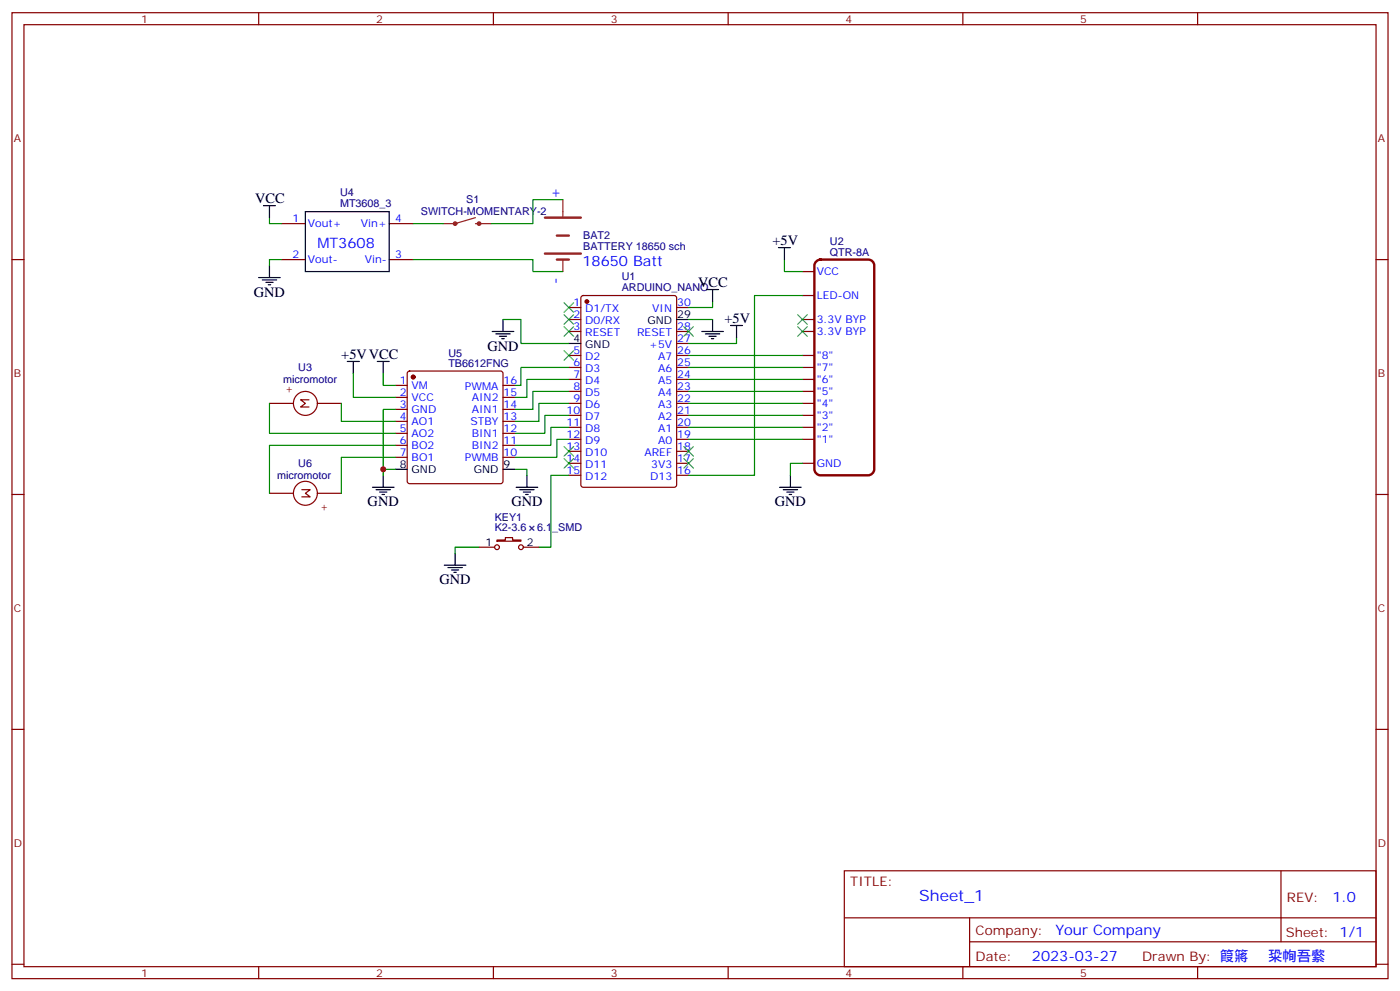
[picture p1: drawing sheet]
<svg xmlns="http://www.w3.org/2000/svg" width="412mm" height="292mm" viewBox="0 0 412 292" stroke-linecap="round" stroke-linejoin="round" font-family="sans-serif">
<g fill="none" stroke="#870000" stroke-width=".35">
<path d="M3.5 3.7h405.4v284.4h-405.4zM7.1 7.3h398.2v277.3h-398.2zM76.2 3.7v3.6M145.3 3.7v3.6M214.5 3.7v3.6M283.6 3.7v3.6M352.8 3.7v3.6M3.5 76.4h3.6M82.9 76.4h7.1M82.9 65.8h7.1M114.7 76.4h7M114.7 65.8h7"/>
<path d="M236.4 79.9h3.5M405.3 76.4h3.6M167.6 90.5h3.5M167.6 94.1h3.5M167.6 97.6h3.5M171.3 87.2l.5-.2h26.8l.7 .4v55.3l-.4 .7h-27.1l-.6-.4-.1-55.3zM199.3 90.5h3.5M199.3 97.6h3.5M236.4 94.1h3.5M236.4 97.6h3.5M236.4 87h3.5M79.4 118.7h7"/>
<path d="M91 117.7h-2.5l1.5 1-1.5 1.1h2.5M93.5 118.7h7M116.4 113.5h3.5M116.4 117h3.5M120.2 109.4l.4-.2h26.9l.5 .2 .2 .5v31.8l-.3 .5-.4 .2h-26.9l-.4-.3-.3-.4v-31.8zM148.2 113.5h3.5M148.2 117h3.5M167.6 104.6h3.5M167.6 108.2h3.5M167.6 111.7h3.5M167.6 115.2h3.5M167.6 118.7h3.5"/>
<path d="M199.3 104.6h3.5M199.3 108.2h3.5M199.3 111.7h3.5M199.3 115.2h3.5M199.3 118.7h3.5M199.3 101.1h3.5M236.4 104.6h3.5M236.4 108.2h3.5M236.4 111.7h3.5M236.4 115.2h3.5M236.4 118.7h3.5M116.4 120.5h3.5"/>
<path d="M116.4 124h3.5M116.4 127.6h3.5M116.4 131.1h3.5M116.4 134.6h3.5M148.2 120.5h3.5M148.2 124h3.5M148.2 127.6h3.5M148.2 131.1h3.5M148.2 134.6h3.5M167.6 122.3h3.5M167.6 125.8h3.5M167.6 129.3h3.5"/>
<path d="M167.6 132.9h3.5M167.6 136.4h3.5M167.6 139.9h3.5M199.3 122.3h3.5M199.3 125.8h3.5M199.3 129.3h3.5M199.3 132.9h3.5M199.3 136.4h3.5M199.3 139.9h3.5M236.4 122.3h3.5M236.4 125.8h3.5M236.4 129.3h3.5"/>
<path d="M236.4 136.4h3.5M3.5 145.6h3.6M79.4 145.2h7M88.9 144.1h2.5l-1.4 1.1 1.4 1.1h-2.5M93.5 145.2h7M146.4 159h2.5v-.7h2.1v.7h2.5v.3h-7.1zM405.3 145.6h3.6M141.1 161.1h4.6M154.2 161.1h4.5M3.5 214.7h3.6M405.3 214.7h3.6M248.7 256.3h156.6v28.3h-156.6z"/>
<path d="M377.3 256.4v20.8M248.7 270.2h156.5M285.6 277.2h119.6M285.6 270.2v14.1M3.5 283.8h3.6M76.2 284.6v3.5M145.3 284.6v3.5M214.5 284.6v3.5M283.6 284.6v3.5M352.8 284.6v3.5M405.3 283.8h3.6"/>
<circle cx="90" cy="118.7" r="3.5"/>
<circle cx="90" cy="145.2" r="3.5"/>
<circle cx="146.4" cy="161.1" r=".71"/>
<circle cx="153.5" cy="161.1" r=".71"/>
</g>
<g fill="#870000" stroke="#870000" stroke-width=".35">
<circle cx="172.9" cy="88.8" r=".53"/>
<circle cx="121.7" cy="111" r=".53"/>
</g>
<g fill="none" stroke="#000" stroke-width=".35">
<path d="M77.6 60.5h3.5M79.4 60.5v3.6M79.4 78.2v3.5M90 62.3h24.7v17.6h-24.7zM229.3 72.9h3.5M231.1 72.9v3.5M76.2 81.7h6.3M77.3 82.4h4.2M78.3 83.1h2.1M79 83.8h.7M145 97.6h6.3M146 98.3h4.3"/>
<path d="M147.1 99h2.1M147.8 99.7h.7M148.2 94.1v3.5M199.3 94.1h3.5M206.7 97.6h6.4M207.8 98.3h4.2M208.1 85.2h3.6M208.8 99h2.2M209.5 99.7h.8M209.9 85.2v3.6M209.9 94.1v3.5M215.2 95.8h3.5"/>
<path d="M217 95.8v3.5M102.3 106.4h3.5M104.1 106.4v3.5M111.1 106.4h3.6M112.9 106.4v3.5M167.6 101.1h3.5M112.9 139.9v3.5M116.4 138.1h3.5M148.2 138.1h3.5M155.2 139.9v3.5M232.8 139.9v3.5M109.7 143.4h6.4"/>
<path d="M110.8 144.1h4.2M111.8 144.9h2.1M112.5 145.6h.7M152 143.4h6.4M153.1 144.1h4.2M154.2 144.9h2.1M154.9 145.6h.7M229.7 143.4h6.3M230.7 144.1h4.2M231.8 144.9h2.1M232.5 145.6h.7M130.9 166.4h6.3"/>
<path d="M131.9 167.1h4.3M133 167.8h2.1M133.7 168.5h.7M134.1 162.8v3.6"/>
</g>
<path d="M240.5 76.9l1.2-.5h14.1a1.76 1.76 0 0 1 1.7 1.8v59.9a1.89 1.89 0 0 1-1.7 1.8h-14.1a1.89 1.89 0 0 1-1.8-1.8v-59.9z" fill="none" stroke="#870000" stroke-width=".71"/>
<g fill="none" stroke="#8c2424" stroke-width=".71">
<path d="M160.5 74.6h10.6M160.5 64.1h10.6M164 69.4h3.6M164 76.4h3.6"/>
<circle cx="134.1" cy="65.8" r=".35"/>
<circle cx="141.1" cy="65.8" r=".35"/>
</g>
<path d="M165.8 58.8v4.9M140.1 64.1l-6 1.7h-3.6M140.1 65.8h4.5M165.8 76.4v3.5" fill="none" stroke="#8c2424" stroke-width=".35"/>
<g fill="none" stroke="#008700" stroke-width=".35">
<path d="M165.8 58.8h-8.8v7h-12.4M79.4 64.1v1.7h3.5M82.9 76.4h-3.5v1.8M121.7 76.4h35.3v3.5h8.8M121.7 65.8h8.8M231.1 76.4v3.5h5.3M148.2 94.1h5.3v7h14.1M202.8 94.1h7.1M209.9 88.8v1.7h-7.1M217 99.3v1.8h-14.2M236.4 87h-14.2v52.9h-19.4M79.4 118.7v8.9h37"/>
<path d="M100.5 118.7v5.3h15.9M104.1 109.9v7.1h12.3M112.9 109.9v3.6h3.5M167.6 108.2h-14.1v5.3h-1.8M167.6 111.7h-12.4v5.3h-3.5M167.6 115.2h-10.6v5.3h-5.3M167.6 118.7h-8.9v5.3h-7M202.8 118.7h33.6M202.8 115.2h33.6M202.8 111.7h33.6M202.8 108.2h33.6M202.8 104.6h33.6"/>
<path d="M116.4 138.1h-3.5v1.8M116.4 120.5h-3.5v17.6M116.4 134.6h-15.9v10.6M116.4 131.1h-37v14.1M151.7 138.1h3.5v1.8M167.6 122.3h-7.1v5.3h-8.8M167.6 125.8h-5.3v5.3h-10.6M167.6 129.3h-3.6v5.3h-12.3M167.6 139.9h-5.3v21.2h-3.6M202.8 129.3h33.6M202.8 125.8h33.6M202.8 122.3h33.6"/>
<path d="M236.4 136.4h-3.6v3.5M141.1 161.1h-7v1.7"/>
</g>
<g fill="none" stroke="#3c3" stroke-width=".35">
<path d="M166.2 96.2l2.8 2.8M166.2 92.6l2.8 2.9M166.2 89.1l2.8 2.8M169 92.6l-2.8 2.9M169 89.1l-2.8 2.8M169 96.2l-2.8 2.8M201.4 96.2l2.9 2.8M204.3 96.2l-2.9 2.8M234.9 92.6l2.9 2.9M234.9 96.2l2.9 2.8M237.8 92.6l-2.9 2.9M237.8 96.2l-2.9 2.8"/>
<path d="M166.2 103.2l2.8 2.8M169 103.2l-2.8 2.8M166.2 131.4l2.8 2.9M166.2 135l2.8 2.8M169 131.4l-2.8 2.9M169 135l-2.8 2.8M201.4 135l2.9 2.8M201.4 131.4l2.9 2.9M204.3 135l-2.9 2.8M204.3 131.4l-2.9 2.9"/>
</g>
<circle cx="112.9" cy="138.1" r=".88" fill="#c00"/>
<text font-size="4.6" fill="#00f" x="270.8" y="265.4">Sheet_1</text>
<g font-size="4.2">
<text x="75.1" y="59.8">VCC</text>
<text x="227.5" y="72.2">+5V</text>
<text x="74.8" y="87.3">GND</text>
<text x="205.7" y="84.5">VCC</text>
<text x="213.4" y="95.1">+5V</text>
<text x="100.5" y="105.7">+5VVCC</text>
<text x="143.6" y="103.2">GND</text>
<text x="108.3" y="149.1">GND</text>
<text x="150.6" y="149.1">GND</text>
<text x="228.2" y="149.1">GND</text>
<text x="129.5" y="172">GND</text>
</g>
<g font-size="4.2" fill="#00f">
<text x="164.9" y="58.7" transform="rotate(-90 164.9 58.7)">+</text>
<text x="93.5" y="72.9">MT3608</text>
<text x="164.9" y="83.6" transform="rotate(-90 164.9 83.6)">-</text>
<text x="171.6" y="78.2">18650 Batt</text>
<text x="392.5" y="265.6">1.0</text>
<text x="310.9" y="275.2">Your Company</text>
<text x="304" y="283">2023-03-27</text>
</g>
<g font-size="3.9" fill="#800">
<text x="250.5" y="260.9">TITLE:</text>
<text x="379.1" y="265.6">REV:</text>
<text x="287.4" y="275.1">Company:</text>
<text x="378.7" y="275.7">Sheet: 1/1</text>
<text x="287.4" y="282.8">Date:</text>
<text x="336.4" y="282.9">Drawn By: 䈔䉃с 䊄㡄吾䌠</text>
</g>
<g font-size="3.2" fill="#800">
<text x="41.6" y="6.7">1</text>
<text x="110.8" y="6.7">2</text>
<text x="179.9" y="6.7">3</text>
<text x="249.1" y="6.7">4</text>
<text x="318.2" y="6.7">5</text>
<text x="4.1" y="41.8">A</text>
<text x="405.9" y="41.8">A</text>
<text x="4.1" y="111">B</text>
<text x="405.9" y="111">B</text>
<text x="86.1" y="115.9" transform="rotate(-90 86.1 115.9)">+</text>
<text x="96.4" y="150.7" transform="rotate(-90 96.4 150.7)">+</text>
<text x="4.1" y="180.1">C</text>
<text x="405.9" y="180.1">C</text>
<text x="4.1" y="249.3">D</text>
<text x="405.9" y="249.3">D</text>
<text x="41.6" y="287.5">1</text>
<text x="110.8" y="287.5">2</text>
<text x="179.9" y="287.5">3</text>
<text x="249.1" y="287.5">4</text>
<text x="318.2" y="287.5">5</text>
</g>
<g font-size="3.2" fill="#000080">
<text x="100.2" y="57.8">U4</text>
<text x="137.3" y="59.9">S1</text>
<text x="100.2" y="61">MT3608_3</text>
<text x="124" y="63.4">SWITCH-MOMENTARY-2</text>
<text x="171.8" y="70.5">BAT2</text>
<text x="171.8" y="73.7">BATTERY 18650 sch</text>
<text x="244.5" y="75.4">QTR-8A</text>
<text x="244.5" y="72.1">U2</text>
<text x="183.2" y="82.5">U1</text>
<text x="183.2" y="85.7">ARDUINO_NANO</text>
<text x="132.1" y="104.9">U5</text>
<text x="83.4" y="112.8">micromotor</text>
<text x="87.9" y="109.3">U3</text>
<text x="132.1" y="108.2">TB6612FNG</text>
<text x="87.9" y="137.4">U6</text>
<text x="81.6" y="141">micromotor</text>
<text x="145.7" y="153.2">KEY1</text>
<text x="145.7" y="156.4">K2-3.6</text>
<text x="158.3" y="156.4">6.1_SMD</text>
</g>
<g font-size="3.2" fill="#00f">
<text x="86.2" y="65.5">1</text>
<text x="116.4" y="65.5">4</text>
<text x="90.7" y="66.9">Vout+</text>
<text x="106.3" y="66.9">Vin+</text>
<text x="86.2" y="76.1">2</text>
<text x="90.7" y="77.5">Vout-</text>
<text x="107.5" y="77.5">Vin-</text>
<text x="116.4" y="76.1">3</text>
<text x="240.6" y="81">VCC</text>
<text x="240.6" y="88.1">LED-ON</text>
<text x="168.9" y="90.2">1</text>
<text x="168.9" y="93.7">2</text>
<text x="172.4" y="91.9">D1/TX</text>
<text x="172.4" y="95.5">D0/RX</text>
<text x="192.1" y="91.9">VIN</text>
<text x="199.5" y="90.2">30</text>
<text x="240.6" y="95.1">3.3V BYP</text>
<text x="168.9" y="97.2">3</text>
<text x="172.4" y="99">RESET</text>
<text x="187.7" y="99">RESET</text>
<text x="199.5" y="100.8">27</text>
<text x="199.5" y="97.2">28</text>
<text x="240.6" y="98.6">3.3V BYP</text>
<text x="168.9" y="104.3">5</text>
<text x="168.9" y="107.8">6</text>
<text x="172.4" y="106">D2</text>
<text x="191.2" y="102.5">+5V</text>
<text x="193.8" y="106">A7</text>
<text x="199.5" y="107.8">25</text>
<text x="199.5" y="104.3">26</text>
<text x="240.6" y="105.7">&quot;8&quot;</text>
<text x="117.8" y="113.1">1</text>
<text x="148.3" y="113.1">16</text>
<text x="168.9" y="111.3">7</text>
<text x="172.4" y="109.6">D3</text>
<text x="172.4" y="113.1">D4</text>
<text x="193.8" y="113.1">A5</text>
<text x="193.8" y="109.6">A6</text>
<text x="199.5" y="111.3">24</text>
<text x="240.6" y="112.7">&quot;6&quot;</text>
<text x="240.6" y="109.2">&quot;7&quot;</text>
<text x="117.8" y="116.6">2</text>
<text x="121.2" y="114.5">VM</text>
<text x="121.2" y="118">VCC</text>
<text x="137" y="114.9">PWMA</text>
<text x="139" y="118">AIN2</text>
<text x="148.3" y="116.6">15</text>
<text x="168.9" y="114.9">8</text>
<text x="168.9" y="118.4">9</text>
<text x="172.4" y="116.6">D5</text>
<text x="193.8" y="116.6">A4</text>
<text x="199.5" y="118.4">22</text>
<text x="199.5" y="114.9">23</text>
<text x="240.6" y="119.8">&quot;4&quot;</text>
<text x="240.6" y="116.3">&quot;5&quot;</text>
<text x="117.8" y="120.2">3</text>
<text x="117.8" y="123.7">4</text>
<text x="121.2" y="121.6">GND</text>
<text x="121.2" y="125.1">AO1</text>
<text x="138.6" y="125.1">STBY</text>
<text x="139" y="121.6">AIN1</text>
<text x="148.3" y="123.7">13</text>
<text x="148.3" y="120.2">14</text>
<text x="166.9" y="121.9">10</text>
<text x="166.9" y="125.4">11</text>
<text x="172.4" y="120.2">D6</text>
<text x="172.4" y="123.7">D7</text>
<text x="193.8" y="123.7">A2</text>
<text x="193.8" y="120.2">A3</text>
<text x="199.5" y="125.4">20</text>
<text x="199.5" y="121.9">21</text>
<text x="240.6" y="123.3">&quot;3&quot;</text>
<text x="117.8" y="127.2">5</text>
<text x="117.8" y="130.7">6</text>
<text x="121.2" y="128.6">AO2</text>
<text x="139" y="128.6">BIN1</text>
<text x="148.3" y="130.7">11</text>
<text x="148.3" y="127.2">12</text>
<text x="166.9" y="129">12</text>
<text x="172.4" y="127.2">D8</text>
<text x="172.4" y="130.7">D9</text>
<text x="193.8" y="130.7">A0</text>
<text x="193.8" y="127.2">A1</text>
<text x="199.5" y="129">19</text>
<text x="240.6" y="130.4">&quot;1&quot;</text>
<text x="240.6" y="126.9">&quot;2&quot;</text>
<text x="117.8" y="134.3">7</text>
<text x="121.2" y="132.2">BO2</text>
<text x="121.2" y="135.7">BO1</text>
<text x="137" y="135.7">PWMB</text>
<text x="139" y="132.2">BIN2</text>
<text x="148.3" y="134.3">10</text>
<text x="166.9" y="132.5">13</text>
<text x="166.9" y="136">14</text>
<text x="172.4" y="134.3">D10</text>
<text x="172.4" y="137.8">D11</text>
<text x="189.8" y="134.3">AREF</text>
<text x="191.8" y="137.8">3V3</text>
<text x="199.5" y="136">17</text>
<text x="199.5" y="132.5">18</text>
<text x="240.6" y="137.4">GND</text>
<text x="166.9" y="139.6">15</text>
<text x="172.4" y="141.3">D12</text>
<text x="191.5" y="141.3">D13</text>
<text x="199.5" y="139.6">16</text>
</g>
<g font-size="3.2">
<text x="190.7" y="95.5">GND</text>
<text x="199.5" y="93.7">29</text>
<text x="168.9" y="100.8">4</text>
<text x="172.4" y="102.5">GND</text>
<text x="117.8" y="137.8">8</text>
<text x="148.3" y="137.8">9</text>
<text x="121.2" y="139.2">GND</text>
<text x="139.6" y="139.2">GND</text>
<text x="143" y="160.7">1</text>
<text x="155.2" y="160.7">2</text>
</g>
</svg>
